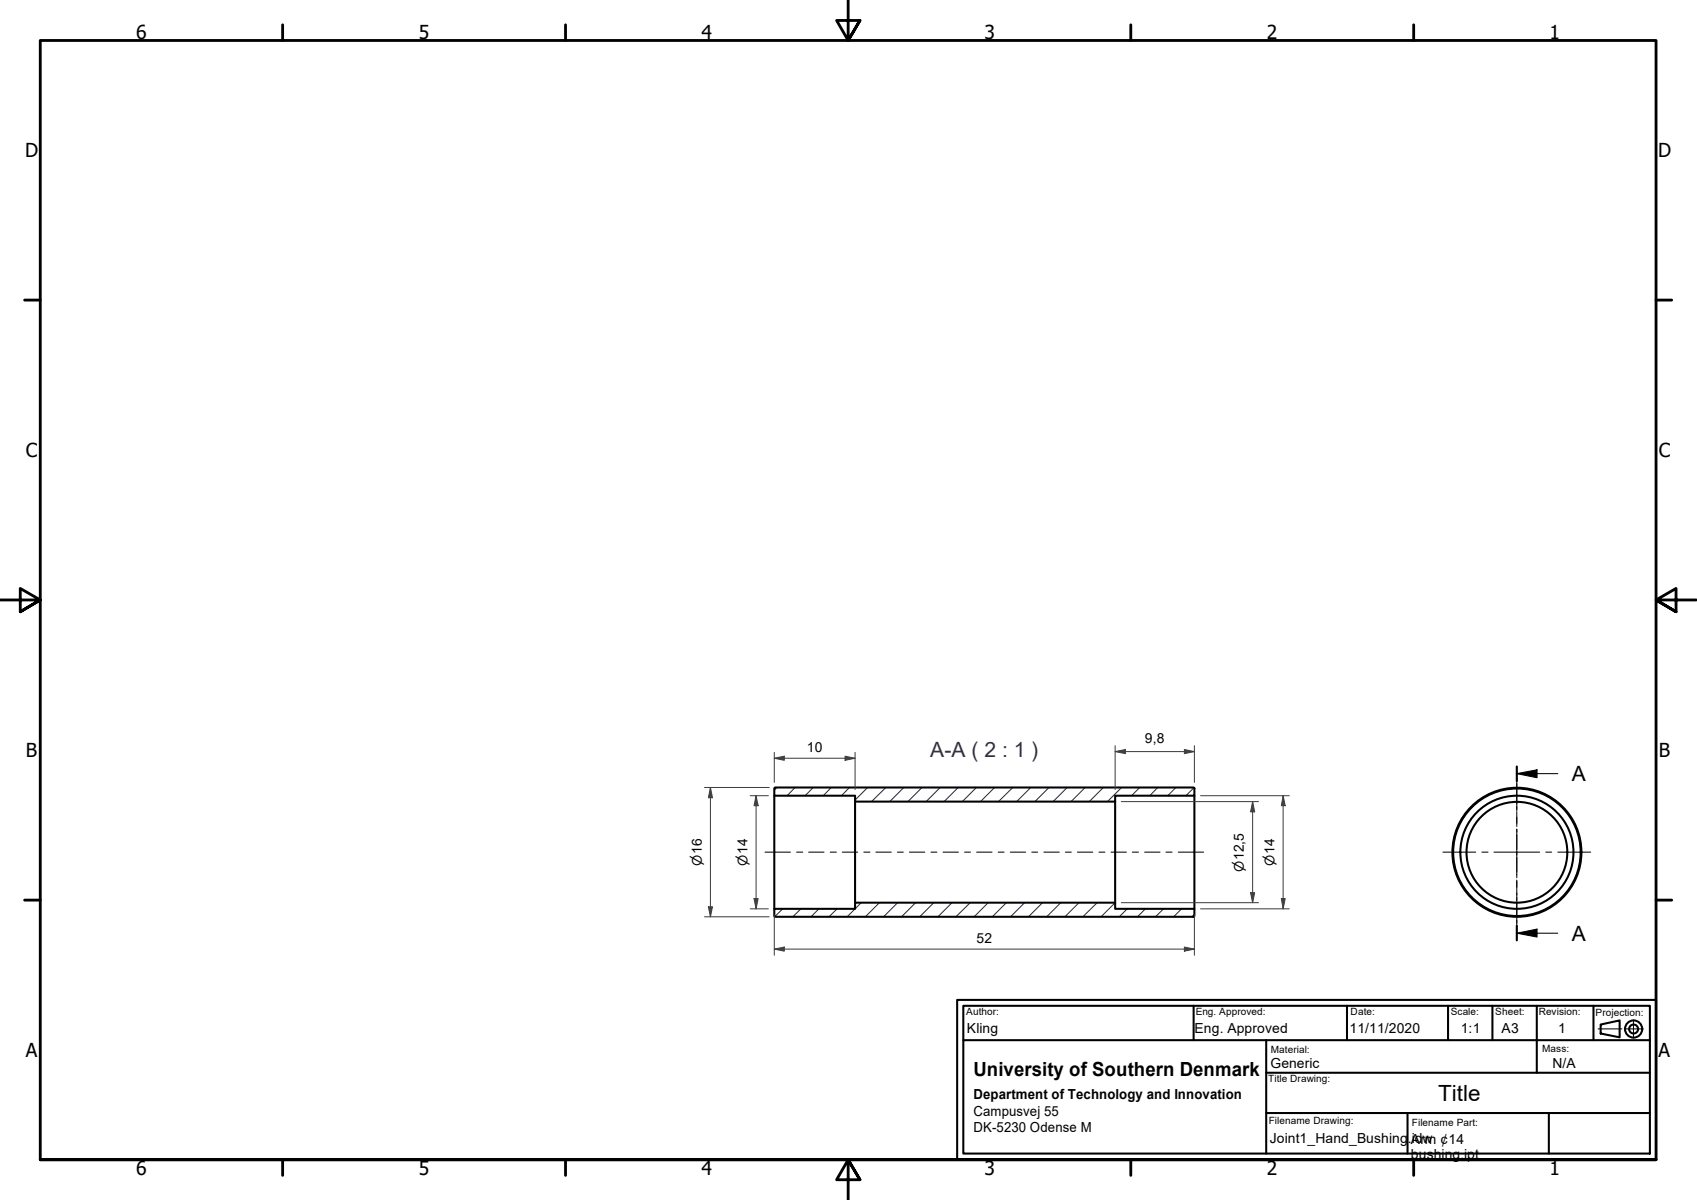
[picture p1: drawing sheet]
<svg xmlns="http://www.w3.org/2000/svg" width="420mm" height="297mm" viewBox="0 0 420 297" stroke-linecap="round" stroke-linejoin="round" font-family="sans-serif">
<!-- layer: Hatch -->
<g fill="none" stroke="#1e1e47" stroke-width=".25">
<path d="M192.3 194.9l-.6 .7M196.8 194.9l-1.9 2.1M201.4 194.9l-2.1 2.1M205.8 194.9l-2 2.1M210.3 194.9l-2 2.1M214.8 194.9l-3.1 3.1M219.3 194.9l-3.5 3.5M223.8 194.9l-3.5 3.5M228.3 194.9l-3.5 3.5M232.8 194.9l-3.5 3.5M237.2 194.9l-3.5 3.5M241.7 194.9l-3.4 3.5"/>
<path d="M246.3 194.9l-3.5 3.5M250.8 194.9l-3.6 3.5M255.2 194.9l-3.5 3.5M259.7 194.9l-3.5 3.5M264.2 194.9l-3.5 3.5M268.7 194.9l-3.5 3.5M273.2 194.9l-3.5 3.5M277.7 194.9l-3.5 3.5M282.2 194.9l-2 2.1M286.6 194.9l-1.9 2.1M291.1 194.9l-2 2.1M295.6 195l-2 2"/>
<path d="M193.8 225l-2 1.9M198.3 225l-2 1.9M202.8 225l-2 1.9M207.3 225l-2.1 1.9M213.2 223.4l-3.5 3.5M217.7 223.4l-3.5 3.5M222.2 223.4l-3.4 3.5M226.7 223.4l-3.5 3.5M231.2 223.4l-3.5 3.5M235.7 223.4l-3.5 3.5M240.2 223.4l-3.5 3.5M244.7 223.4l-3.5 3.5"/>
<path d="M249.2 223.4l-3.5 3.5M253.7 223.4l-3.5 3.5M258.1 223.4l-3.5 3.5M262.6 223.4l-3.5 3.5M267.1 223.4l-3.4 3.5M271.7 223.4l-3.6 3.5M276.1 223.4l-3.5 3.5M279.1 225l-2 1.9M283.6 225l-2 1.9M288.1 225l-2 1.9M292.5 225l-1.9 1.9M295.7 226.3l-.6 .6"/>
</g>
<!-- layer: Visible Edges(IOT-stykliste) -->
<g fill="none" stroke="#000" stroke-width=".51">
<path d="M191.7 195.1l.2-.2h103.6l.2 .2v1.9h-19.6v1.4h-64.4v-1.4h-20zM191.7 197v28M211.7 198.4v25M276.1 198.4v25M295.7 197v28M191.7 225h20v-1.6h64.4v1.6h19.6v1.7l-.2 .2h-103.6l-.2-.2zM238.5 257.5h170v28h-170zM295.5 249v8.5M313.5 257.5v28M333.5 249v8.5M358.5 249v8.5M369.5 249v8.5"/>
<path d="M313.5 275.5h95M313.5 265.5h95M383.5 275.5v10"/>
<circle cx="375.6" cy="211" r="16"/>
<circle cx="375.6" cy="211" r="15.8"/>
<circle cx="375.6" cy="211" r="12.5"/>
<circle cx="375.6" cy="211" r="14"/>
</g>
<!-- layer: Section View Lines(IOT-stykliste) -->
<g fill="none" stroke="#000" stroke-width=".25">
<path d="M375.5 191.5l5.1-1v2zM375.5 189.7v3.6M375.5 194v.7M375.5 195.3v3.7M375.5 199.6v.7M375.5 191.5h10.2M375.5 201v3.6M375.5 205.2v.8M375.5 206.6v3.6M375.5 210.9v.7M375.5 212.3v3.6M375.5 216.5v.8"/>
<path d="M375.5 217.9v3.6M375.5 231l5.1-1v2zM375.5 222.2v.7M375.5 223.5v3.6M375.5 227.8v.7M375.5 229.2v3.6M375.5 231h10.2"/>
</g>
<path d="M375.5 189.7v3.6M375.5 229.2v3.6" fill="none" stroke="#000" stroke-width=".51"/>
<g fill="#000">
<path d="M375.5 191.5l5.1-1v2z" fill-rule="evenodd"/>
<path d="M375.5 231l5.1-1v2z" fill-rule="evenodd"/>
</g>
<!-- layer: Border (ISO) -->
<g fill="none" stroke="#000" stroke-width=".7">
<path d="M70 6.1v3.9M140 6.1v3.9M210 0v10l-2.9-4.9h5.8l-2.9 4.9 2.9-4.9M280 6.1v3.9M350 6.1v3.9M6.1 74.3h3.9M410 74.3h3.9M0 148.5h10l-5-2.8v5.7l5-2.9-5 2.9M420 148.5h-10l5-2.8v5.7l-5-2.9 5 2.9M6.1 222.8h3.9M410 222.8h3.9M10 287.1v-277.1h400v277.1h-400h400"/>
<path d="M70 287.1v3.8M140 287.1v3.8M212.9 292l-2.9-4.9 2.9 4.9h-5.8l2.9-4.9v9.9M280 287.1v3.8M350 287.1v3.8"/>
</g>
<!-- layer: Centerline(IOT-stykliste) -->
<g fill="none" stroke="#000" stroke-width=".25">
<path d="M189.4 210.9h6.3M197.2 210.9h1.6M200.2 210.9h3.8M205.5 210.9h1.6M208.5 210.9h3.8M213.9 210.9h1.5M216.9 210.9h3.8M222.2 210.9h1.4M225.2 210.9h3.8M230.5 210.9h1.5M233.5 210.9h3.8M238.8 210.9h1.5"/>
<path d="M241.8 210.9h3.8M247.1 210.9h1.5M250.1 210.9h3.8M255.5 210.9h1.4M258.4 210.9h3.9M263.8 210.9h1.4M266.8 210.9h3.8M272.1 210.9h1.5M275.1 210.9h3.8M280.4 210.9h1.5M283.4 210.9h3.8M288.7 210.9h1.5"/>
<path d="M291.7 210.9h6.3M395.7 254.7h5.9M402.1 254.7h4.7M404.4 252.5v4.5"/>
</g>
<!-- layer: Sketch Geometry(IOT-stykliste) -->
<g fill="none" stroke="#000" stroke-width=".51">
<path d="M237 247.5h173v39.6h-173zM238.5 257.5v-8.5h170v8.5M380.5 249v16.5M394.5 249v8.5M396.3 253.6l4.7-1v4.2l-4.7-1zM348.5 275.5v10"/>
<circle cx="404.5" cy="254.7" r="2.13"/>
<circle cx="404.5" cy="254.7" r="1.11"/>
</g>
<!-- layer: Dimensions(IOT-stykliste) -->
<path d="M187.2 197v2.4" fill="none" stroke="#3f3f3f" stroke-width=".25"/>
<path d="M187.2 197l.5 2.4h-1z" fill-rule="evenodd" fill="#3f3f3f"/>
<path d="M187.2 197l.5 2.4h-1zM187.2 222.4v2.6" fill="none" stroke="#3f3f3f" stroke-width=".25"/>
<path d="M186.7 222.4h1l-.5 2.6z" fill-rule="evenodd" fill="#3f3f3f"/>
<path d="M185.7 197h4.5M187.2 199.4v23M317.7 197v2.4M185.7 225h4.5M186.7 222.4h1l-.5 2.6z" fill="none" stroke="#3f3f3f" stroke-width=".25"/>
<path d="M317.7 197l.5 2.4h-1z" fill-rule="evenodd" fill="#3f3f3f"/>
<path d="M317.7 197l.5 2.4h-1zM317.7 222.4v2.6" fill="none" stroke="#3f3f3f" stroke-width=".25"/>
<path d="M317.2 222.4h1l-.5 2.6z" fill-rule="evenodd" fill="#3f3f3f"/>
<path d="M297.2 197h22M310.1 198.4v2.6M317.7 199.4v23M297.2 225h22M317.2 222.4h1l-.5 2.6z" fill="none" stroke="#3f3f3f" stroke-width=".25"/>
<path d="M310.1 198.4l.5 2.6h-1z" fill-rule="evenodd" fill="#3f3f3f"/>
<path d="M310.1 198.4l.5 2.6h-1zM310.1 221v2.4" fill="none" stroke="#3f3f3f" stroke-width=".25"/>
<path d="M309.6 221h1l-.5 2.4z" fill-rule="evenodd" fill="#3f3f3f"/>
<path d="M175.9 194.9v2.6M277.6 198.4h34M310.1 201v20M277.6 223.4h34M309.6 221h1l-.5 2.4z" fill="none" stroke="#3f3f3f" stroke-width=".25"/>
<path d="M175.9 194.9l.5 2.6h-1z" fill-rule="evenodd" fill="#3f3f3f"/>
<path d="M175.9 194.9l.5 2.6h-1zM175.9 224.5v2.4" fill="none" stroke="#3f3f3f" stroke-width=".25"/>
<path d="M175.4 224.5h1l-.5 2.4z" fill-rule="evenodd" fill="#3f3f3f"/>
<path d="M174.4 194.9h16M175.9 197.5v27M174.4 226.9h16M175.4 224.5h1l-.5 2.4zM191.7 234.9h2.5" fill="none" stroke="#3f3f3f" stroke-width=".25"/>
<path d="M191.7 234.9l2.5-.5v1z" fill-rule="evenodd" fill="#3f3f3f"/>
<path d="M191.7 234.9l2.5-.5v1zM293.2 234.9h2.5" fill="none" stroke="#3f3f3f" stroke-width=".25"/>
<path d="M293.2 234.4l2.5 .5-2.5 .5z" fill-rule="evenodd" fill="#3f3f3f"/>
<path d="M276.1 186h2.5M191.7 226.4v10.1M194.2 234.9h99M293.2 234.4l2.5 .5-2.5 .5zM295.7 226.4v10.1" fill="none" stroke="#3f3f3f" stroke-width=".25"/>
<!-- layer: Center Mark(IOT-stykliste) -->
<path d="M375.5 192.6v8.2M357.3 210.9h8.1M366.9 210.9h1.5M369.9 210.9h11.3M375.5 202.3v1.5M375.5 205.3v11.3M375.5 218.1v1.5M382.7 210.9h1.5M385.7 210.9h8.1M375.5 221.1v8.2" fill="none" stroke="#000" stroke-width=".25"/>
<!-- layer: Dimensions(IOT-stykliste) -->
<path d="M276.1 186l2.5-.5v1z" fill-rule="evenodd" fill="#3f3f3f"/>
<path d="M276.1 186l2.5-.5v1zM293.2 186h2.5" fill="none" stroke="#3f3f3f" stroke-width=".25"/>
<path d="M293.2 185.5l2.5 .5-2.5 .5z" fill-rule="evenodd" fill="#3f3f3f"/>
<path d="M191.7 187.7h2.5M276.1 184.6v10.8M278.6 186h14.6M293.2 185.5l2.5 .5-2.5 .5zM295.7 184.6v9.1" fill="none" stroke="#3f3f3f" stroke-width=".25"/>
<path d="M191.7 187.7l2.5-.5v1z" fill-rule="evenodd" fill="#3f3f3f"/>
<path d="M191.7 187.7l2.5-.5v1zM209.2 187.7h2.5" fill="none" stroke="#3f3f3f" stroke-width=".25"/>
<path d="M209.2 187.2l2.5 .5-2.5 .5z" fill-rule="evenodd" fill="#3f3f3f"/>
<path d="M191.7 186.2v7.5M194.2 187.7h15M209.2 187.2l2.5 .5-2.5 .5zM211.7 186.2v9.2" fill="none" stroke="#3f3f3f" stroke-width=".25"/>
<text font-size="5.5" x="356" y="272.5">Title</text>
<text font-size="5.2" fill="#262659" x="230.3" y="187.4">A-A ( 2 : 1 )</text>
<g font-size="5.2">
<text x="389.2" y="193.4">A</text>
<text x="389.2" y="232.8">A</text>
</g>
<g font-size="4.8">
<text x="33.7" y="9.6">6</text>
<text x="103.7" y="9.6">5</text>
<text x="173.7" y="9.6">4</text>
<text x="243.7" y="9.6">3</text>
<text x="313.7" y="9.6">2</text>
<text x="383.7" y="9.6">1</text>
<text x="6.2" y="38.9">D</text>
<text x="410.5" y="38.9">D</text>
<text x="6.4" y="113.1">C</text>
<text x="410.7" y="113.1">C</text>
<text x="6.4" y="187.4">B</text>
<text x="410.7" y="187.4">B</text>
<text x="6.4" y="261.7">A</text>
<text x="410.7" y="261.7">A</text>
<text x="241" y="266.4">University of Southern Denmark</text>
<text x="33.7" y="290.9">6</text>
<text x="103.7" y="290.9">5</text>
<text x="173.7" y="290.9">4</text>
<text x="243.7" y="290.9">3</text>
<text x="313.7" y="290.9">2</text>
<text x="383.7" y="290.9">1</text>
</g>
<g font-size="3.4">
<text x="283.5" y="184">9,8</text>
<text x="199.8" y="186.2">10</text>
<text x="241.7" y="233.4">52</text>
<text x="239.4" y="255.8">Kling</text>
<text x="295.8" y="255.8">Eng. Approved</text>
<text x="334.1" y="255.8">11/11/2020</text>
<text x="361.7" y="255.8">1:1</text>
<text x="371.8" y="255.8">A3</text>
<text x="385.8" y="255.8">1</text>
<text x="314.6" y="264.4">Generic</text>
<text x="384.4" y="264.4">N/A</text>
<text x="241" y="272">Department of Technology and Innovation</text>
<text x="241" y="276.3">Campusvej 55</text>
<text x="241" y="280.2">DK-5230 Odense M</text>
<text x="314.4" y="282.9">Joint1_Hand_Bushing</text>
<text x="348.6" y="282.9">.</text>
<text x="349.3" y="283.1">Arm ¢14</text>
<text x="349.3" y="287">bushing.ipt</text>
<text x="349.6" y="282.9">idw</text>
</g>
<g font-size="3.2">
<text x="173.7" y="214.3" transform="rotate(-90 173.7 214.3)">⌀16</text>
<text x="185" y="214.3" transform="rotate(-90 185 214.3)">⌀14</text>
<text x="308" y="215.8" transform="rotate(-90 308 215.8)">⌀12,5</text>
<text x="315.5" y="214.3" transform="rotate(-90 315.5 214.3)">⌀14</text>
</g>
<g font-size="2.5">
<text x="239.2" y="251.3">Author:</text>
<text x="296" y="251.3">Eng. Approved:</text>
<text x="334.4" y="251.3">Date:</text>
<text x="359.2" y="251.3">Scale:</text>
<text x="370.2" y="251.3">Sheet:</text>
<text x="381" y="251.2">Revision:</text>
<text x="395" y="251.5">Projection:</text>
<text x="314.6" y="260.6">Material:</text>
<text x="381.8" y="260.5">Mass:</text>
<text x="314" y="267.8">Title Drawing:</text>
<text x="314.1" y="278.2">Filename Drawing:</text>
<text x="349.6" y="278.6">Filename Part:</text>
</g>
</svg>
